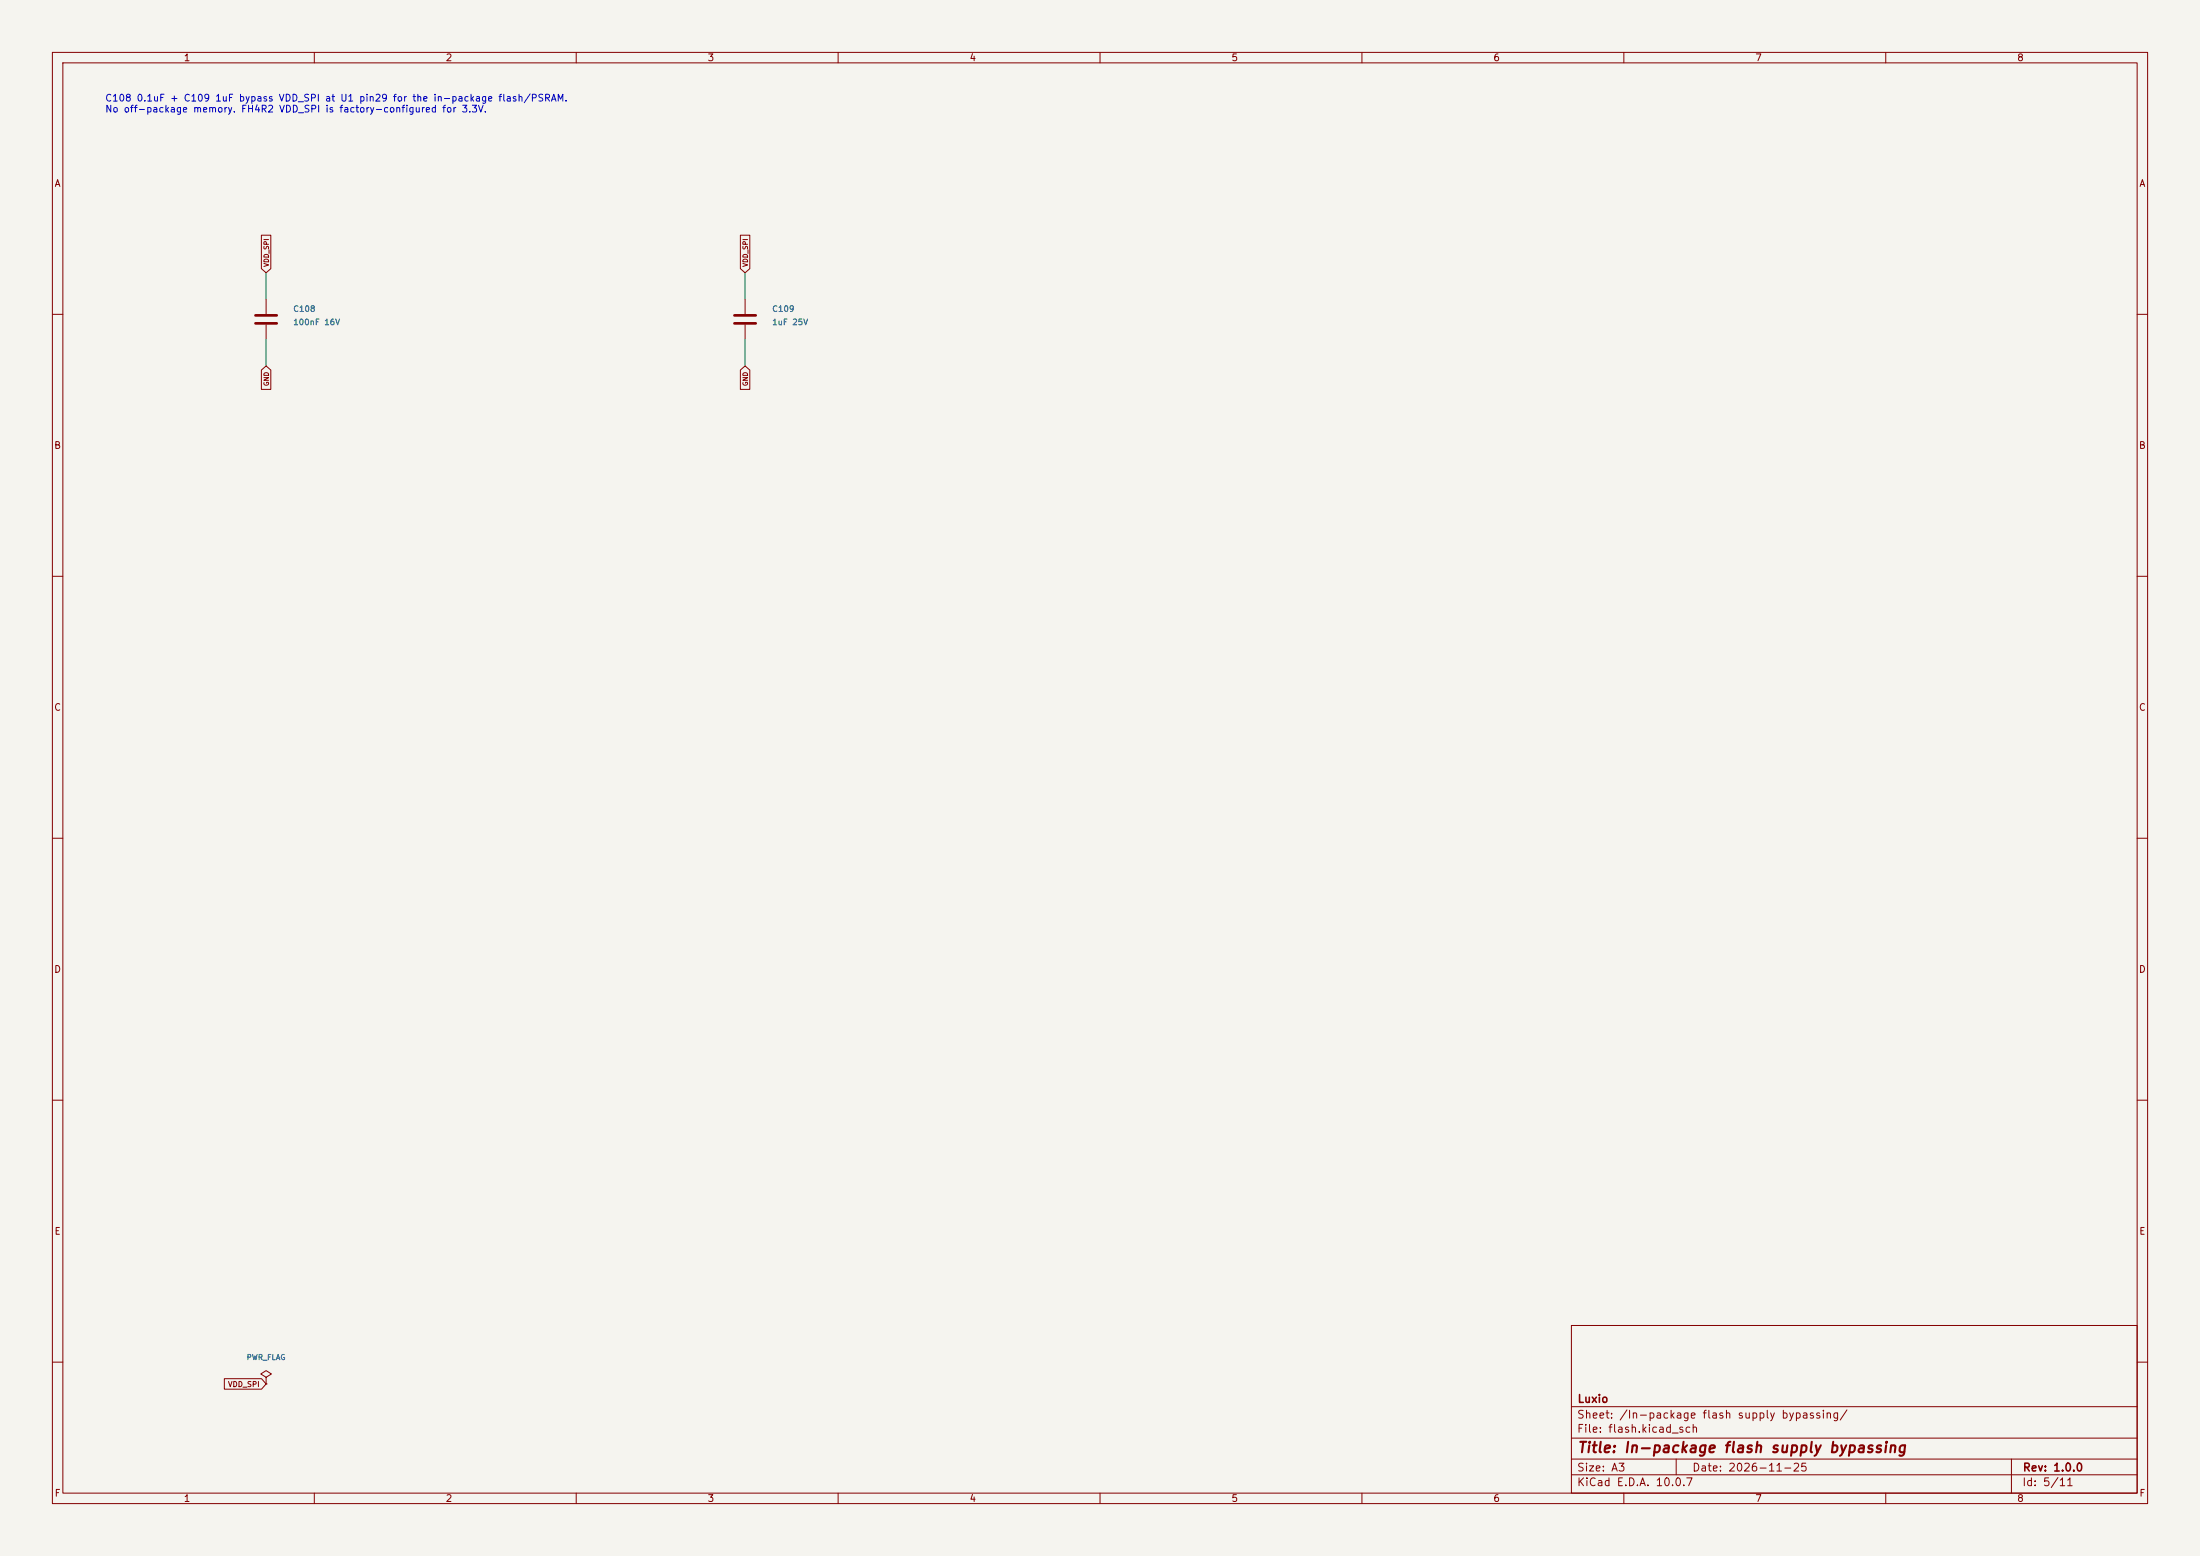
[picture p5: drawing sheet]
(kicad_sch (version 20250114) (generator "eeschema") (paper "A3")
(title_block (title "In-package flash supply bypassing") (date "2026-11-25") (rev "1.0.0") (company "Luxio"))
(lib_symbols (symbol "Device:C" (pin_numbers (hide yes)) (pin_names (offset 0.254)) (exclude_from_sim no) (in_bom yes) (on_board yes) (in_pos_files yes) (duplicate_pin_numbers_are_jumpers no) (property "Reference" "C" (at 0.635 2.54 0) (show_name no) (do_not_autoplace no) (effects (font (size 1.27 1.27)) (justify left))) (property "Value" "C" (at 0.635 -2.54 0) (show_name no) (do_not_autoplace no) (effects (font (size 1.27 1.27)) (justify left))) (property "Footprint" "" (at 0.9652 -3.81 0) (show_name no) (do_not_autoplace no) (hide yes) (effects (font (size 1.27 1.27)))) (property "Datasheet" "" (at 0 0 0) (show_name no) (do_not_autoplace no) (hide yes) (effects (font (size 1.27 1.27)))) (property "Description" "Unpolarized capacitor" (at 0 0 0) (show_name no) (do_not_autoplace no) (hide yes) (effects (font (size 1.27 1.27)))) (property "ki_keywords" "cap capacitor" (at 0 0 0) (show_name no) (do_not_autoplace no) (hide yes) (effects (font (size 1.27 1.27)))) (property "ki_fp_filters" "C_*" (at 0 0 0) (show_name no) (do_not_autoplace no) (hide yes) (effects (font (size 1.27 1.27)))) (symbol "C_0_1" (polyline (pts (xy -2.032 0.762) (xy 2.032 0.762)) (stroke (width 0.508) (type default)) (fill (type none))) (polyline (pts (xy -2.032 -0.762) (xy 2.032 -0.762)) (stroke (width 0.508) (type default)) (fill (type none)))) (symbol "C_1_1" (pin passive line (at 0 3.81 270) (length 2.794) (name "" (effects (font (size 1.27 1.27)))) (number "1" (effects (font (size 1.27 1.27))))) (pin passive line (at 0 -3.81 90) (length 2.794) (name "" (effects (font (size 1.27 1.27)))) (number "2" (effects (font (size 1.27 1.27)))))) (embedded_fonts no))
(symbol "power:PWR_FLAG" (power global) (pin_numbers (hide yes)) (pin_names (offset 0) (hide yes)) (exclude_from_sim no) (in_bom yes) (on_board yes) (in_pos_files yes) (duplicate_pin_numbers_are_jumpers no) (property "Reference" "#FLG" (at 0 1.905 0) (show_name no) (do_not_autoplace no) (hide yes) (effects (font (size 1.27 1.27)))) (property "Value" "PWR_FLAG" (at 0 3.81 0) (show_name no) (do_not_autoplace no) (effects (font (size 1.27 1.27)))) (property "Footprint" "" (at 0 0 0) (show_name no) (do_not_autoplace no) (hide yes) (effects (font (size 1.27 1.27)))) (property "Datasheet" "" (at 0 0 0) (show_name no) (do_not_autoplace no) (hide yes) (effects (font (size 1.27 1.27)))) (property "Description" "Special symbol for telling ERC where power comes from" (at 0 0 0) (show_name no) (do_not_autoplace no) (hide yes) (effects (font (size 1.27 1.27)))) (property "ki_keywords" "flag power" (at 0 0 0) (show_name no) (do_not_autoplace no) (hide yes) (effects (font (size 1.27 1.27)))) (symbol "PWR_FLAG_0_0" (pin power_out line (at 0 0 90) (length 0) (name "" (effects (font (size 1.27 1.27)))) (number "1" (effects (font (size 1.27 1.27)))))) (symbol "PWR_FLAG_0_1" (polyline (pts (xy 0 0) (xy 0 1.27) (xy -1.016 1.905) (xy 0 2.54) (xy 1.016 1.905) (xy 0 1.27)) (stroke (width 0) (type default)) (fill (type none)))) (embedded_fonts no)))
(symbol (lib_id "Device:C") (at 50.8 60.96 0) (unit 1) (in_bom yes) (on_board yes) (dnp no)
(property "Reference" "C108" (at 55.879999999999995 58.96 0) (effects (font (size 1.1 1.1)) (justify left)))
(property "Value" "100nF 16V" (at 55.879999999999995 61.5 0) (effects (font (size 1.1 1.1)) (justify left)))
(property "Footprint" "Capacitor_SMD:C_0402_1005Metric" (at 55.879999999999995 64.04 0) (effects (font (size 1.1 1.1)) (justify left) (hide yes)))
(property "LCSC" "C1525" (at 55.879999999999995 66.58 0) (effects (font (size 1.1 1.1)) (justify left) (hide yes)))
(pin "1")
(pin "2"))
(wire (pts (xy 50.8 57.15) (xy 50.8 52.07)) (stroke (width 0.1524) (type default)))
(global_label "VDD_SPI" (shape input) (at 50.8 52.07 270.0) (effects (font (size 0.9 0.9)) (justify left)))
(wire (pts (xy 50.8 64.77) (xy 50.8 69.85)) (stroke (width 0.1524) (type default)))
(global_label "GND" (shape input) (at 50.8 69.85 90.0) (effects (font (size 0.9 0.9)) (justify right)))
(symbol (lib_id "Device:C") (at 142.24 60.96 0) (unit 1) (in_bom yes) (on_board yes) (dnp no)
(property "Reference" "C109" (at 147.32000000000002 58.96 0) (effects (font (size 1.1 1.1)) (justify left)))
(property "Value" "1uF 25V" (at 147.32000000000002 61.5 0) (effects (font (size 1.1 1.1)) (justify left)))
(property "Footprint" "Capacitor_SMD:C_0402_1005Metric" (at 147.32000000000002 64.04 0) (effects (font (size 1.1 1.1)) (justify left) (hide yes)))
(property "LCSC" "C52923" (at 147.32000000000002 66.58 0) (effects (font (size 1.1 1.1)) (justify left) (hide yes)))
(pin "1")
(pin "2"))
(wire (pts (xy 142.24 57.15) (xy 142.24 52.07)) (stroke (width 0.1524) (type default)))
(global_label "VDD_SPI" (shape input) (at 142.24 52.07 270.0) (effects (font (size 0.9 0.9)) (justify left)))
(wire (pts (xy 142.24 64.77) (xy 142.24 69.85)) (stroke (width 0.1524) (type default)))
(global_label "GND" (shape input) (at 142.24 69.85 90.0) (effects (font (size 0.9 0.9)) (justify right)))
(symbol (lib_id "power:PWR_FLAG") (at 50.8 264.16 0) (unit 1) (in_bom no) (on_board no) (property "Reference" "#FLG30" (at 50.8 264.16 0) (effects (font (size 1 1)) (hide yes))) (property "Value" "PWR_FLAG" (at 50.8 259.08000000000004 0) (effects (font (size 1 1)))))
(global_label "VDD_SPI" (shape input) (at 50.8 264.16 0) (effects (font (size 1 1)) (justify right)))
(text "C108 0.1uF + C109 1uF bypass VDD_SPI at U1 pin29 for the in-package flash/PSRAM.\nNo off-package memory. FH4R2 VDD_SPI is factory-configured for 3.3V." (at 20 20 0) (effects (font (size 1.3 1.3)) (justify left)))
(embedded_fonts no))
